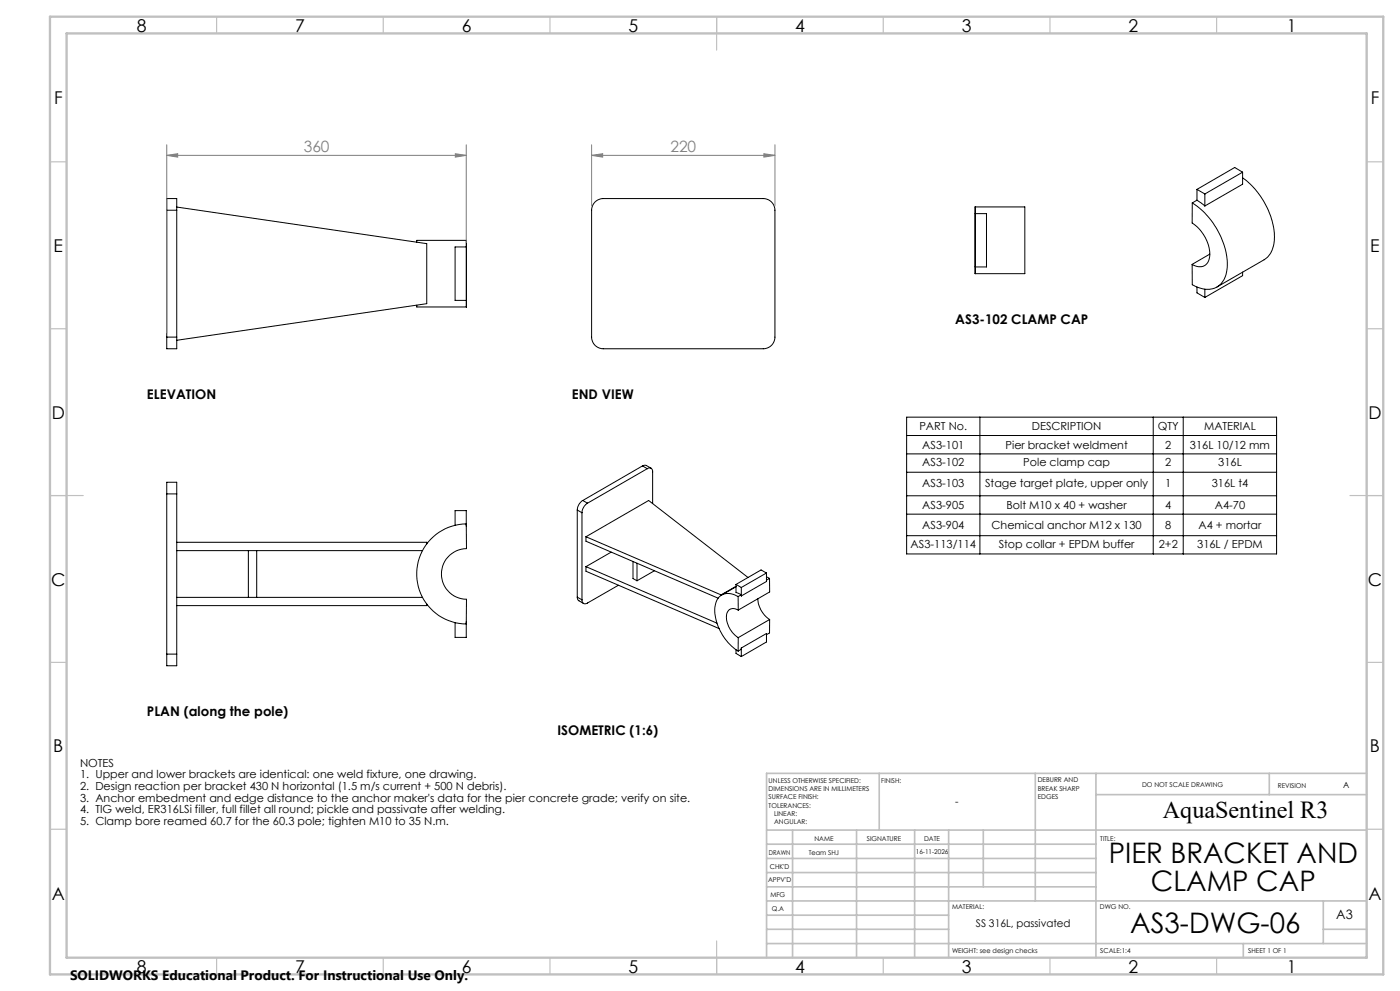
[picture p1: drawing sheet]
<svg xmlns="http://www.w3.org/2000/svg" width="420mm" height="297mm" viewBox="0 0 420 297" stroke-linecap="round" stroke-linejoin="round" font-family="sans-serif">
<g fill="none" stroke="#000" stroke-width=".3">
<path d="M359.1 56.8l2.4 1.3M359.1 56.8v3.2M361.5 58.1v3.6M372.8 53.3a23.3 23.3 0 0 1 9.5 18.8 7 7 0 0 1-3.1 5.8l-14.1 8.1M372.8 51.6v3.6l-11.3 6.5M372.8 51.6l-11.3 6.5M372.8 51.6l-2.4-1.4-11.3 6.6M50 63v-3.5h3v3.5M50 63h3M50 63v38M53 63v38M53 62.1l75 10.9v18l-75 11"/>
<path d="M139.9 72h-14.9v.6M139.9 74h-3.4v16h3.4M139.9 72v20M178.5 60.5l.9-.6 1.6-.4h48a3.5 3.5 0 0 1 3.5 3.5v38a3.5 3.5 0 0 1-3.5 3.5h-48a3.5 3.5 0 0 1-3.5-3.5v-38l.4-1.6zM292.6 64h3.3v16h-3.3M292.6 62h14.8v20h-14.8M292.6 62v20M357.7 60.8a23.3 23.3 0 0 1 10.5 19.5 6.2 6.2 0 0 1-5.4 6.4l-2.2-.2-2.9-1.2-.1-6.1M357.7 60.8l-.1 6a11.3 11.3 0 0 1 5.2 10.8 3.1 3.1 0 0 1-5.2 1.6M359.1 60l2.4 1.7M359.1 60l-1.4 .8M362.9 76.2l-5.3 3"/>
<path d="M125 91.5v.5h14.9M359.1 86v1.8l2.4 1.3M361.5 86.7v2.4M372.8 81.6v1l-11.3 6.5M50 101v3.5h3v-3.5M50 101h3M192.8 139.6l.9-.2 1.6 .9M192.8 139.6l1.4 .9M192.8 139.6l-18 10.4M50 148v-3.5h3v3.5M50 148v48M50 148h3"/>
<path d="M53 148v48M136.5 157.4v-4.4h3.4v4.7M173.2 152.9l1.4 .8M173.2 152.9v26.1M174.6 153.7v26.1M174.8 150a3.6 3.6 0 0 0-1.6 2.9M174.8 150l1.4 .8M176.2 150.8a3.7 3.7 0 0 0-1.6 2.9M194.2 140.5a.98 .98 0 0 1 1.1-.2 .98 .98 0 0 1 .5 1.1v9.5M194.2 140.5l-18 10.3M53 162.5h75v.5M53 179h73.8"/>
<path d="M53 165h73.8M74.5 165v14M77 165v14M129.2 161.6a14.9 14.9 0 0 1 10.7-4.6v7.4a7.6 7.6 0 0 0-7.5 7.6 7.6 7.6 0 0 0 7.5 7.6v7.4a15 15 0 0 1-13.7-9.2 15 15 0 0 1 3-16.2zM173.2 179l.3 .9 1.6 1M173.2 179l1.4 .8M175.8 160.9v1.3l39.6 17.1M175.8 169.8v1.4l39.9 17.2M175.8 160.9l40.5 17.4M175.8 160.9l18.8-10.9 29.8 23.1M175.8 169.8l39.3 17M183.3 165.5l-7.5 4.3"/>
<path d="M185.5 175.4l-9.3 5.3a1 1 0 0 1-1.1 .2 1 1 0 0 1-.5-1.1M189.9 168.3v5.1l1.2 .7M191.1 168.8v5.3M196.3 171.1l-5.2 3M216.3 178.3v.2M220.8 175.2v2.3l1.6 .8-1 .5M220.8 175.9l-4.3 2.4M220.8 175.2l1.6 .9M220.8 175.7l-4.5 2.6M221.4 178.8a4.3 4.3 0 0 0-6.2 .8 10.7 10.7 0 0 0 1.2 10.1 14.2 14.2 0 0 0 5 5.4M221.4 178.8l.1 4M227.4 179.5a7.7 7.7 0 0 0 3.5 6.2"/>
<path d="M229.9 172.9l1 .5M229.9 171.7v2.6l-7.5 4.3v-2.5M229.9 171.7l-7.5 4.4M229.9 171.7l-1.6-.9-7.5 4.4M230.9 173.4l-1 .5M230.9 173.4v4l-9.4 5.4M50 196v3.5h3v-3.5M50 196h3M128 181v.5h-75M139.9 186.3v4.7h-3.4v-4.4M220.8 194.7v1.1l1.6 1M221.5 182.8a2.25 2.25 0 0 0-2.8 0 2.25 2.25 0 0 0-.8 2.6 7.8 7.8 0 0 0 3.6 5.7"/>
<path d="M221.5 191.1l-.1 4M222.4 194.2l7.5-4.3v2.5l-7.5 4.4zM222.4 194.6l-1 .5M230.9 185.7v4l-1 .5M230.9 185.7l-9.4 5.4"/>
</g>
<path d="M50 46.6l3.3-.5v1zM50 43.4v56.4M50 46.6h89.9M139.9 43.4v29.3" fill="none" stroke="#808080" stroke-width=".3"/>
<g fill="none" stroke="#c0c0c0" stroke-width=".35">
<path d="M65 5v5M115 5v5M165 5v5M215 5v10M265 5v5M315 5v5M365 5v5M15 48.5h5M410 48.5h5M15 98.5h5M410 98.5h5M15 148.5h10"/>
<path d="M405 148.5h10M15 198.5h5M410 198.5h5M15 248.5h5M410 248.5h5M65 287v5M115 287v5M165 287v5M215 282v10M265 287v5M315 287v5M365 287v5"/>
</g>
<g fill="none" stroke="#c0c0c0" stroke-width=".5">
<path d="M263.8 231.8v17M310.6 231.8v38.2M328.8 231.8v55.2M328.8 238.2h81.2M380.8 231.8v6.4M410 231.8h-180v55.2M230 248.8h180M230 257.3h98.8M230 253h98.8M237.8 248.8v38.2M257 248.8v38.2M274.4 248.8v38.2"/>
<path d="M284.6 248.8v38.2M295 248.8v17M230 265.8h98.8M230 261.5h98.8M230 278.5h54.6M230 274.3h54.6M230 270h180M397 278.5h13M397 270v12.8M230 282.8h180M373 282.8v4.2"/>
</g>
<path d="M15 5h400v287h-400zM20 10h390v277h-390z" fill="none" stroke="#c0c0c0" stroke-width=".7"/>
<path d="M50 46.6l3.3-.5v1z" fill="#808080"/>
<path d="M136.6 46.1l3.3 .5-3.3 .5z" fill="none" stroke="#808080" stroke-width=".3"/>
<path d="M136.6 46.1l3.3 .5-3.3 .5z" fill="#808080"/>
<path d="M177.5 46.6l3.3-.5v1zM177.5 43.4v18.3M177.5 46.6h55M232.5 43.4v18.3" fill="none" stroke="#808080" stroke-width=".3"/>
<path d="M177.5 46.6l3.3-.5v1z" fill="#808080"/>
<path d="M229.2 46.1l3.3 .5-3.3 .5z" fill="none" stroke="#808080" stroke-width=".3"/>
<path d="M229.2 46.1l3.3 .5-3.3 .5z" fill="#808080"/>
<path d="M272 125h111v41h-111zM272 130.5h111M272 136h111M294 125v41M346 125v41M355 125v41M272 141.5h111M272 148.6h111M272 154.1h111M272 160.5h111" fill="none" stroke="#000" stroke-width=".3"/>
<g font-size="8.5">
<text x="332.7" y="258.8">PIER BRACKET AND</text>
<text x="345.3" y="266.9">CLAMP CAP</text>
<text x="339.1" y="279.7">AS3-DWG-06</text>
</g>
<text font-size="7.3" x="348.9" y="245.1">AquaSentinel R3</text>
<g font-size="5.3">
<text x="41" y="9.5">8</text>
<text x="88.5" y="9.5">7</text>
<text x="138.5" y="9.5">6</text>
<text x="188.5" y="9.5">5</text>
<text x="238.5" y="9.5">4</text>
<text x="288.5" y="9.5">3</text>
<text x="338.5" y="9.5">2</text>
<text x="386" y="9.5">1</text>
<text x="16.2" y="31.2">F</text>
<text x="411.2" y="31.2">F</text>
<text x="16.1" y="75.5">E</text>
<text x="411.1" y="75.5">E</text>
<text x="15.5" y="125.5">D</text>
<text x="410.5" y="125.5">D</text>
<text x="15.4" y="175.5">C</text>
<text x="410.4" y="175.5">C</text>
<text x="16" y="225.5">B</text>
<text x="411" y="225.5">B</text>
<text x="15.5" y="269.7">A</text>
<text x="410.5" y="269.7">A</text>
<text x="41" y="291.5">8</text>
<text x="88.5" y="291.5">7</text>
<text x="138.5" y="291.5">6</text>
<text x="188.5" y="291.5">5</text>
<text x="238.5" y="291.5">4</text>
<text x="288.5" y="291.5">3</text>
<text x="338.5" y="291.5">2</text>
<text x="386" y="291.5">1</text>
</g>
<g font-size="4.7" fill="#808080">
<text x="91.1" y="45.5">360</text>
<text x="201.1" y="45.5">220</text>
</g>
<text font-size="4.1" x="21" y="293.7">SOLIDWORKS Educational Product. For Instructional Use Only.</text>
<g font-size="4">
<text x="286.6" y="97.1">AS3-102 CLAMP CAP</text>
<text x="44.1" y="119.6">ELEVATION</text>
<text x="171.6" y="119.6">END VIEW</text>
<text x="44.1" y="214.6">PLAN (along the pole)</text>
<text x="167.3" y="220.4">ISOMETRIC (1:6)</text>
</g>
<text font-size="3.9" x="400.9" y="275.5">A3</text>
<g font-size="3.3">
<text x="275.8" y="129">PART No.</text>
<text x="309.5" y="129">DESCRIPTION</text>
<text x="347.4" y="129">QTY</text>
<text x="361.2" y="129">MATERIAL</text>
<text x="276.7" y="134.5">AS3-101</text>
<text x="301.7" y="134.5">Pier bracket weldment</text>
<text x="349.6" y="134.5">2</text>
<text x="357" y="134.5">316L 10/12 mm</text>
<text x="276.7" y="139.6">AS3-102</text>
<text x="307" y="139.6">Pole clamp cap</text>
<text x="349.6" y="139.6">2</text>
<text x="365.5" y="139.6">316L</text>
<text x="276.7" y="145.9">AS3-103</text>
<text x="295.5" y="145.9">Stage target plate, upper only</text>
<text x="349.6" y="145.9">1</text>
<text x="363.5" y="145.9">316L t4</text>
<text x="276.7" y="152.5">AS3-905</text>
<text x="301.9" y="152.5">Bolt M10 x 40 + washer</text>
<text x="349.6" y="152.5">4</text>
<text x="364.4" y="152.5">A4-70</text>
<text x="276.7" y="158.5">AS3-904</text>
<text x="297.5" y="158.5">Chemical anchor M12 x 130</text>
<text x="349.6" y="158.5">8</text>
<text x="359.5" y="158.5">A4 + mortar</text>
<text x="273.2" y="164.2">AS3-113/114</text>
<text x="299.6" y="164.2">Stop collar + EPDM buffer</text>
<text x="347.6" y="164.2">2+2</text>
<text x="359.2" y="164.2">316L / EPDM</text>
<text x="24" y="229.8">NOTES</text>
<text x="24" y="233.3">1. Upper and lower brackets are identical: one weld fixture, one drawing.</text>
<text x="24" y="236.8">2. Design reaction per bracket 430 N horizontal (1.5 m/s current + 500 N debris).</text>
<text x="24" y="240.3">3. Anchor embedment and edge distance to the anchor maker's data for the pier concrete grade; verify on site.</text>
<text x="24" y="243.8">4. TIG weld, ER316LSi filler, full fillet all round; pickle and passivate after welding.</text>
<text x="24" y="247.3">5. Clamp bore reamed 60.7 for the 60.3 pole; tighten M10 to 35 N.m.</text>
</g>
<g font-size="3.2">
<text x="286.6" y="241.4">-</text>
<text x="292.8" y="277.9">SS 316L, passivated</text>
</g>
<text font-size="2.5" x="402.9" y="236.1">A</text>
<g font-size="2">
<text x="230.6" y="234.6">UNLESS OTHERWISE SPECIFIED:</text>
<text x="230.6" y="237.1">DIMENSIONS ARE IN MILLIMETERS</text>
<text x="230.6" y="239.6">SURFACE FINISH:</text>
<text x="264.4" y="234.6">FINISH:</text>
<text x="311.3" y="234.5">DEBURR AND</text>
<text x="311.3" y="237">BREAK SHARP</text>
<text x="311.3" y="239.5">EDGES</text>
<text x="342.6" y="236">DO NOT SCALE DRAWING</text>
<text x="383.3" y="236.2">REVISION</text>
<text x="230.6" y="242.1">TOLERANCES:</text>
<text x="232.2" y="244.6">LINEAR:</text>
<text x="232.2" y="247.1">ANGULAR:</text>
<text x="244.3" y="252">NAME</text>
<text x="260" y="251.9">SIGNATURE</text>
<text x="277.2" y="251.9">DATE</text>
<text x="330.1" y="251.9">TITLE:</text>
<text x="230.6" y="256.1">DRAWN</text>
<text x="242.6" y="256.1">Team SHJ</text>
<text x="274.8" y="255.9">16-11-2026</text>
<text x="230.9" y="260.3">CHK'D</text>
<text x="230.4" y="264.4">APPV'D</text>
<text x="231.1" y="268.8">MFG</text>
<text x="231.5" y="273">Q.A</text>
<text x="285.6" y="272.5">MATERIAL:</text>
<text x="330" y="272.5">DWG NO.</text>
<text x="285.6" y="285.5">WEIGHT: see design checks</text>
<text x="330.1" y="285.6">SCALE:1:4</text>
<text x="374.5" y="285.6">SHEET 1 OF 1</text>
</g>
</svg>
